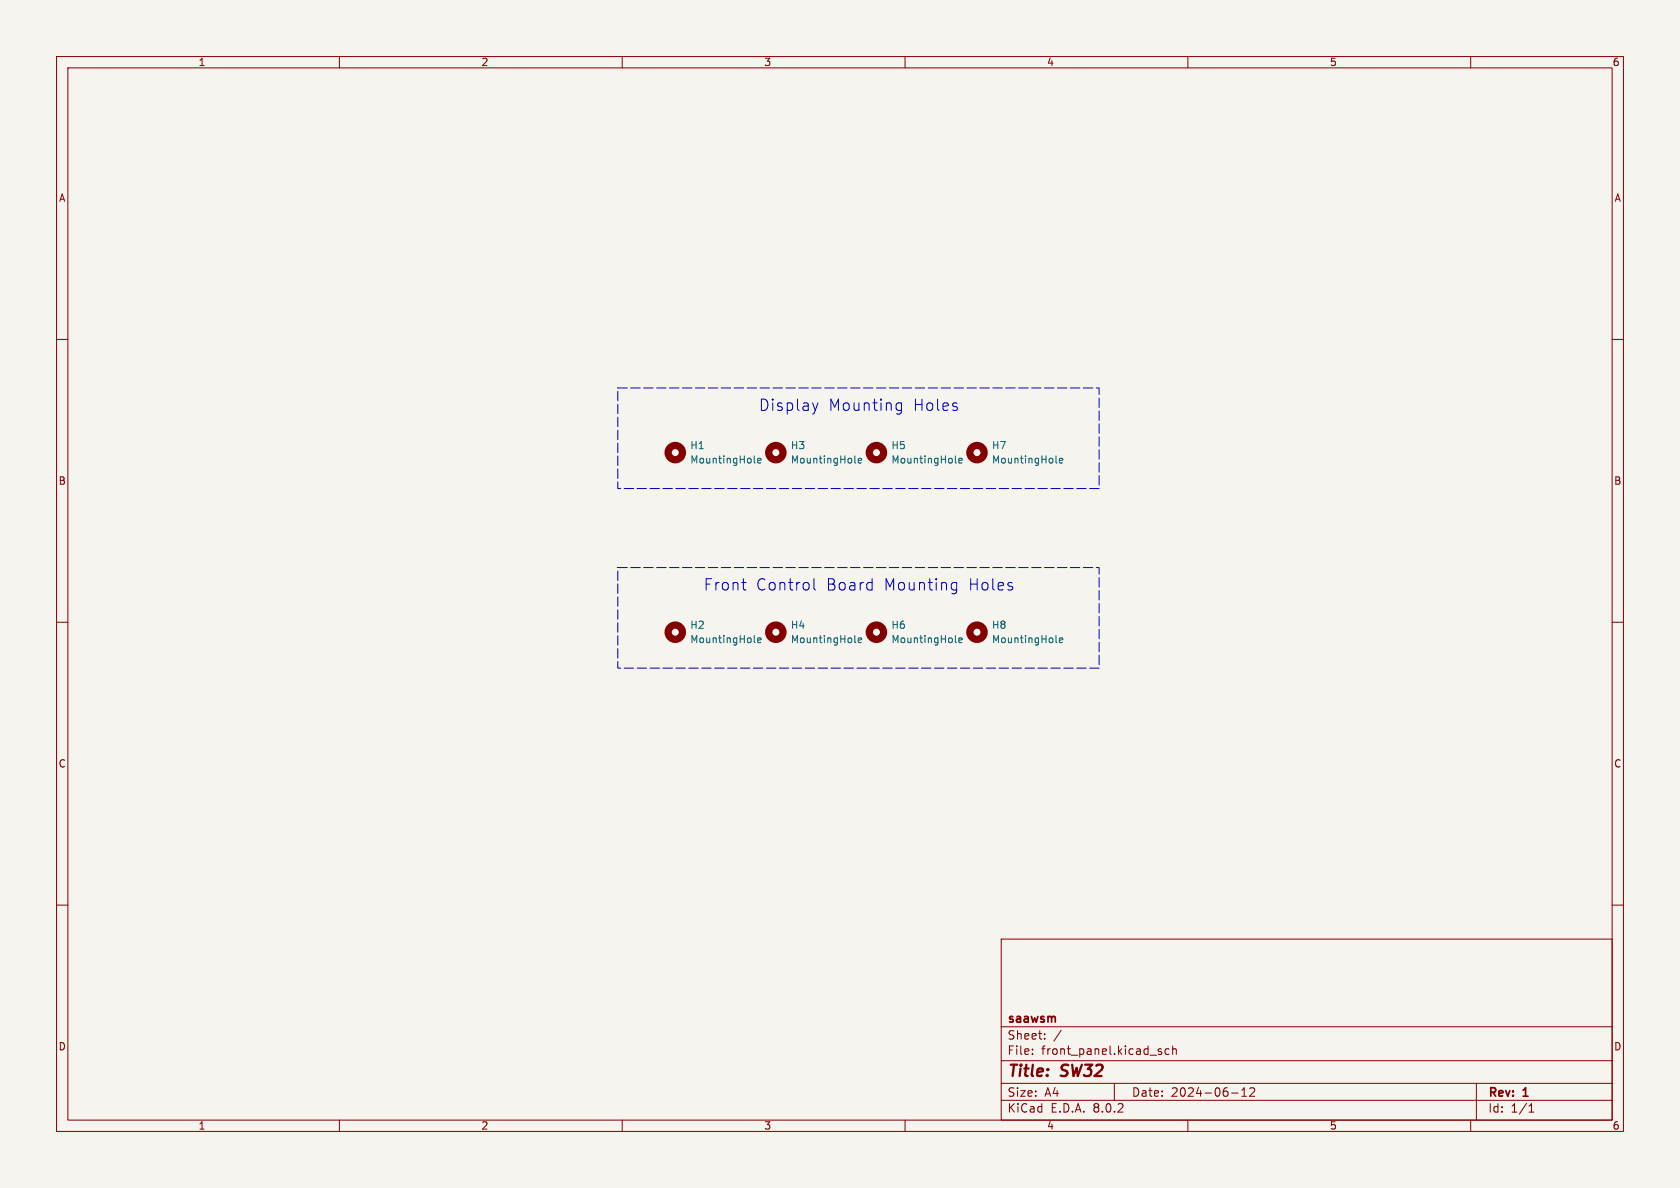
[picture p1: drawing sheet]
<svg xmlns="http://www.w3.org/2000/svg" width="297mm" height="210mm" viewBox="0 0 297 210" stroke-linecap="round" stroke-linejoin="round" font-family="sans-serif">
<path d="M0 0h297v210h-297z" fill="#f5f4ef" stroke="#f5f4ef" stroke-width=".18"/>
<g fill="none" stroke="#840000" stroke-width=".18">
<path d="M10 10h277v190h-277zM12 12h273v186h-273zM60 10v2M110 10v2M160 10v2M210 10v2M260 10v2M10 60h2M285 60h2M10 110h2M285 110h2M10 160h2"/>
<path d="M285 160h2M177 166h108v32h-108zM60 198v2M110 198v2M160 198v2M177 194.5h108M177 191.5h108M177 187.5h108M177 181.5h108M182.5 186.3v.1M182.5 185.5v.1M184.7 183.6v.1"/>
<path d="M184.7 182.8v.1M187.6 182.1l-1.3 2M197 191.5v3M205 185.9l.3 .1 .1 .2-.2 .2h-.3M205 185.4l.3 .1M206.7 185.5l-.5-.1-.2 .3v.4l.1 .2h.6M207.3 185.5l.2-.1 .4 .1 .1 .9M207.3 184.9v1.5M210 198v2M217.7 193.2h1.2M219.5 193.8h.9M219.5 192.7l.5-.4v1.5"/>
<path d="M221 192.4l.5-.1 .2 .1 .1 .3-.9 1.1h.9M260 198v2M261 191.5v6.5M270.3 196.6h.9M270.3 195.5l.4-.4v1.5"/>
</g>
<g fill="none" stroke="#840000" stroke-width="1.3">
<circle cx="119.4" cy="80" r="1.27"/>
<circle cx="137.2" cy="80" r="1.27"/>
<circle cx="154.9" cy="80" r="1.27"/>
<circle cx="172.7" cy="80" r="1.27"/>
<circle cx="119.4" cy="111.8" r="1.27"/>
<circle cx="137.2" cy="111.8" r="1.27"/>
<circle cx="154.9" cy="111.8" r="1.27"/>
<circle cx="172.7" cy="111.8" r="1.27"/>
</g>
<g fill="none" stroke="#006464" stroke-width=".18">
<path d="M133.3 81.7l.2 .2M133.9 81.4l.6-.1v-.2l-.4-.1-.2 .2 .1 .6h.5M151.1 81.7l.2 .2M151.7 81.4l.6-.1v-.2l-.4-.1-.2 .2 .1 .6h.5M168.9 81.7l.2 .2M169.5 81.4l.6-.1-.1-.2-.3-.1-.2 .2 .1 .6h.4M186.7 81.7l.2 .2M187.3 81.4l.6-.1-.1-.2-.3-.1-.2 .2v.6h.5M133.3 113.4l.2 .2M133.9 113.2l.6-.1v-.3h-.4l-.2 .1 .1 .6h.5M151.1 113.4l.2 .2M151.7 113.2l.6-.1v-.3h-.4l-.2 .1 .1 .6h.5"/>
<path d="M168.9 113.4l.2 .2M169.5 113.2l.6-.1-.1-.3h-.3l-.2 .1 .1 .6h.4M186.7 113.4l.2 .2M187.3 113.2l.6-.1-.1-.3h-.3l-.2 .1v.6h.5"/>
</g>
<path d="M144.6 71.2l-.5 1.3M158.6 72.5h.2h.6M158.6 71.3l.2-.1 .6 .1M159.4 71.2v1.6a.54 .54 0 0 1-.7 .4M131.1 103h.8M131.7 104.3h.2M143.9 102.3v1.7l.3 .3M168.6 103l.5 .1M169.1 104.2l-.5 .1M169.1 103v1.6a.54 .54 0 0 1-.6 .4" fill="none" stroke="#0000c2" stroke-width=".18"/>
<path d="M109.2 68.6h85.1v17.8h-85.1zM109.2 100.3h85.1v17.8h-85.1z" fill="none" stroke="#0000c2" stroke-width=".18" stroke-dasharray="1.7 .6"/>
<g font-size="2.8" fill="#0000c2">
<text x="134.1" y="72.9">Display</text>
<text x="146.4" y="72.9">Mounting</text>
<text x="161.5" y="72.9">Holes</text>
<text x="124.3" y="104.6">Front</text>
<text x="133.6" y="104.6">Control</text>
<text x="146.1" y="104.6">Board</text>
<text x="156.3" y="104.6">Mounting</text>
<text x="171.3" y="104.6">Holes</text>
</g>
<g font-size="2.8" fill="#840000">
<text x="178" y="190.9">Title:</text>
<text x="187.7" y="190.9">SW32</text>
</g>
<g font-size="2.1" fill="#840000">
<text x="178" y="184">Sheet:</text>
<text x="178" y="181.2">saawsm</text>
<text x="178" y="186.7">File:</text>
<text x="184.1" y="186.7">front_panel.kicad_sch</text>
<text x="178" y="196.9">KiCad</text>
<text x="178" y="194.1">Size:</text>
<text x="184.7" y="194.1">A4</text>
<text x="185.7" y="196.9">E.D.A.</text>
<text x="193.3" y="196.9">8.0.2</text>
<text x="200" y="194.1">Date:</text>
<text x="207" y="194.1">2024-06-12</text>
<text x="263" y="194.3">Rev:</text>
<text x="263" y="196.9">Id:</text>
<text x="267.1" y="196.9">1/1</text>
<text x="269.4" y="194.3">1</text>
</g>
<g font-size="1.8" fill="#840000">
<text x="35" y="11.9">1</text>
<text x="85" y="11.9">2</text>
<text x="135" y="11.9">3</text>
<text x="185" y="11.9">4</text>
<text x="235" y="11.9">5</text>
<text x="285" y="11.9">6</text>
<text x="10.3" y="35.9">A</text>
<text x="285.3" y="35.9">A</text>
<text x="10.3" y="85.9">B</text>
<text x="285.3" y="85.9">B</text>
<text x="10.3" y="135.9">C</text>
<text x="285.3" y="135.9">C</text>
<text x="10.3" y="185.9">D</text>
<text x="285.3" y="185.9">D</text>
<text x="35" y="199.9">1</text>
<text x="85" y="199.9">2</text>
<text x="135" y="199.9">3</text>
<text x="185" y="199.9">4</text>
<text x="235" y="199.9">5</text>
<text x="285" y="199.9">6</text>
</g>
<g font-size="1.8" fill="#006464">
<text x="121.9" y="79.6">H1</text>
<text x="121.9" y="82.1">MountingHole</text>
<text x="139.7" y="79.6">H3</text>
<text x="139.7" y="82.1">MountingHole</text>
<text x="157.5" y="79.6">H5</text>
<text x="157.5" y="82.1">MountingHole</text>
<text x="175.3" y="79.6">H7</text>
<text x="175.3" y="82.1">MountingHole</text>
<text x="121.9" y="111.4">H2</text>
<text x="121.9" y="113.9">MountingHole</text>
<text x="139.7" y="111.4">H4</text>
<text x="139.7" y="113.9">MountingHole</text>
<text x="157.5" y="111.4">H6</text>
<text x="157.5" y="113.9">MountingHole</text>
<text x="175.3" y="111.4">H8</text>
<text x="175.3" y="113.9">MountingHole</text>
</g>
</svg>
